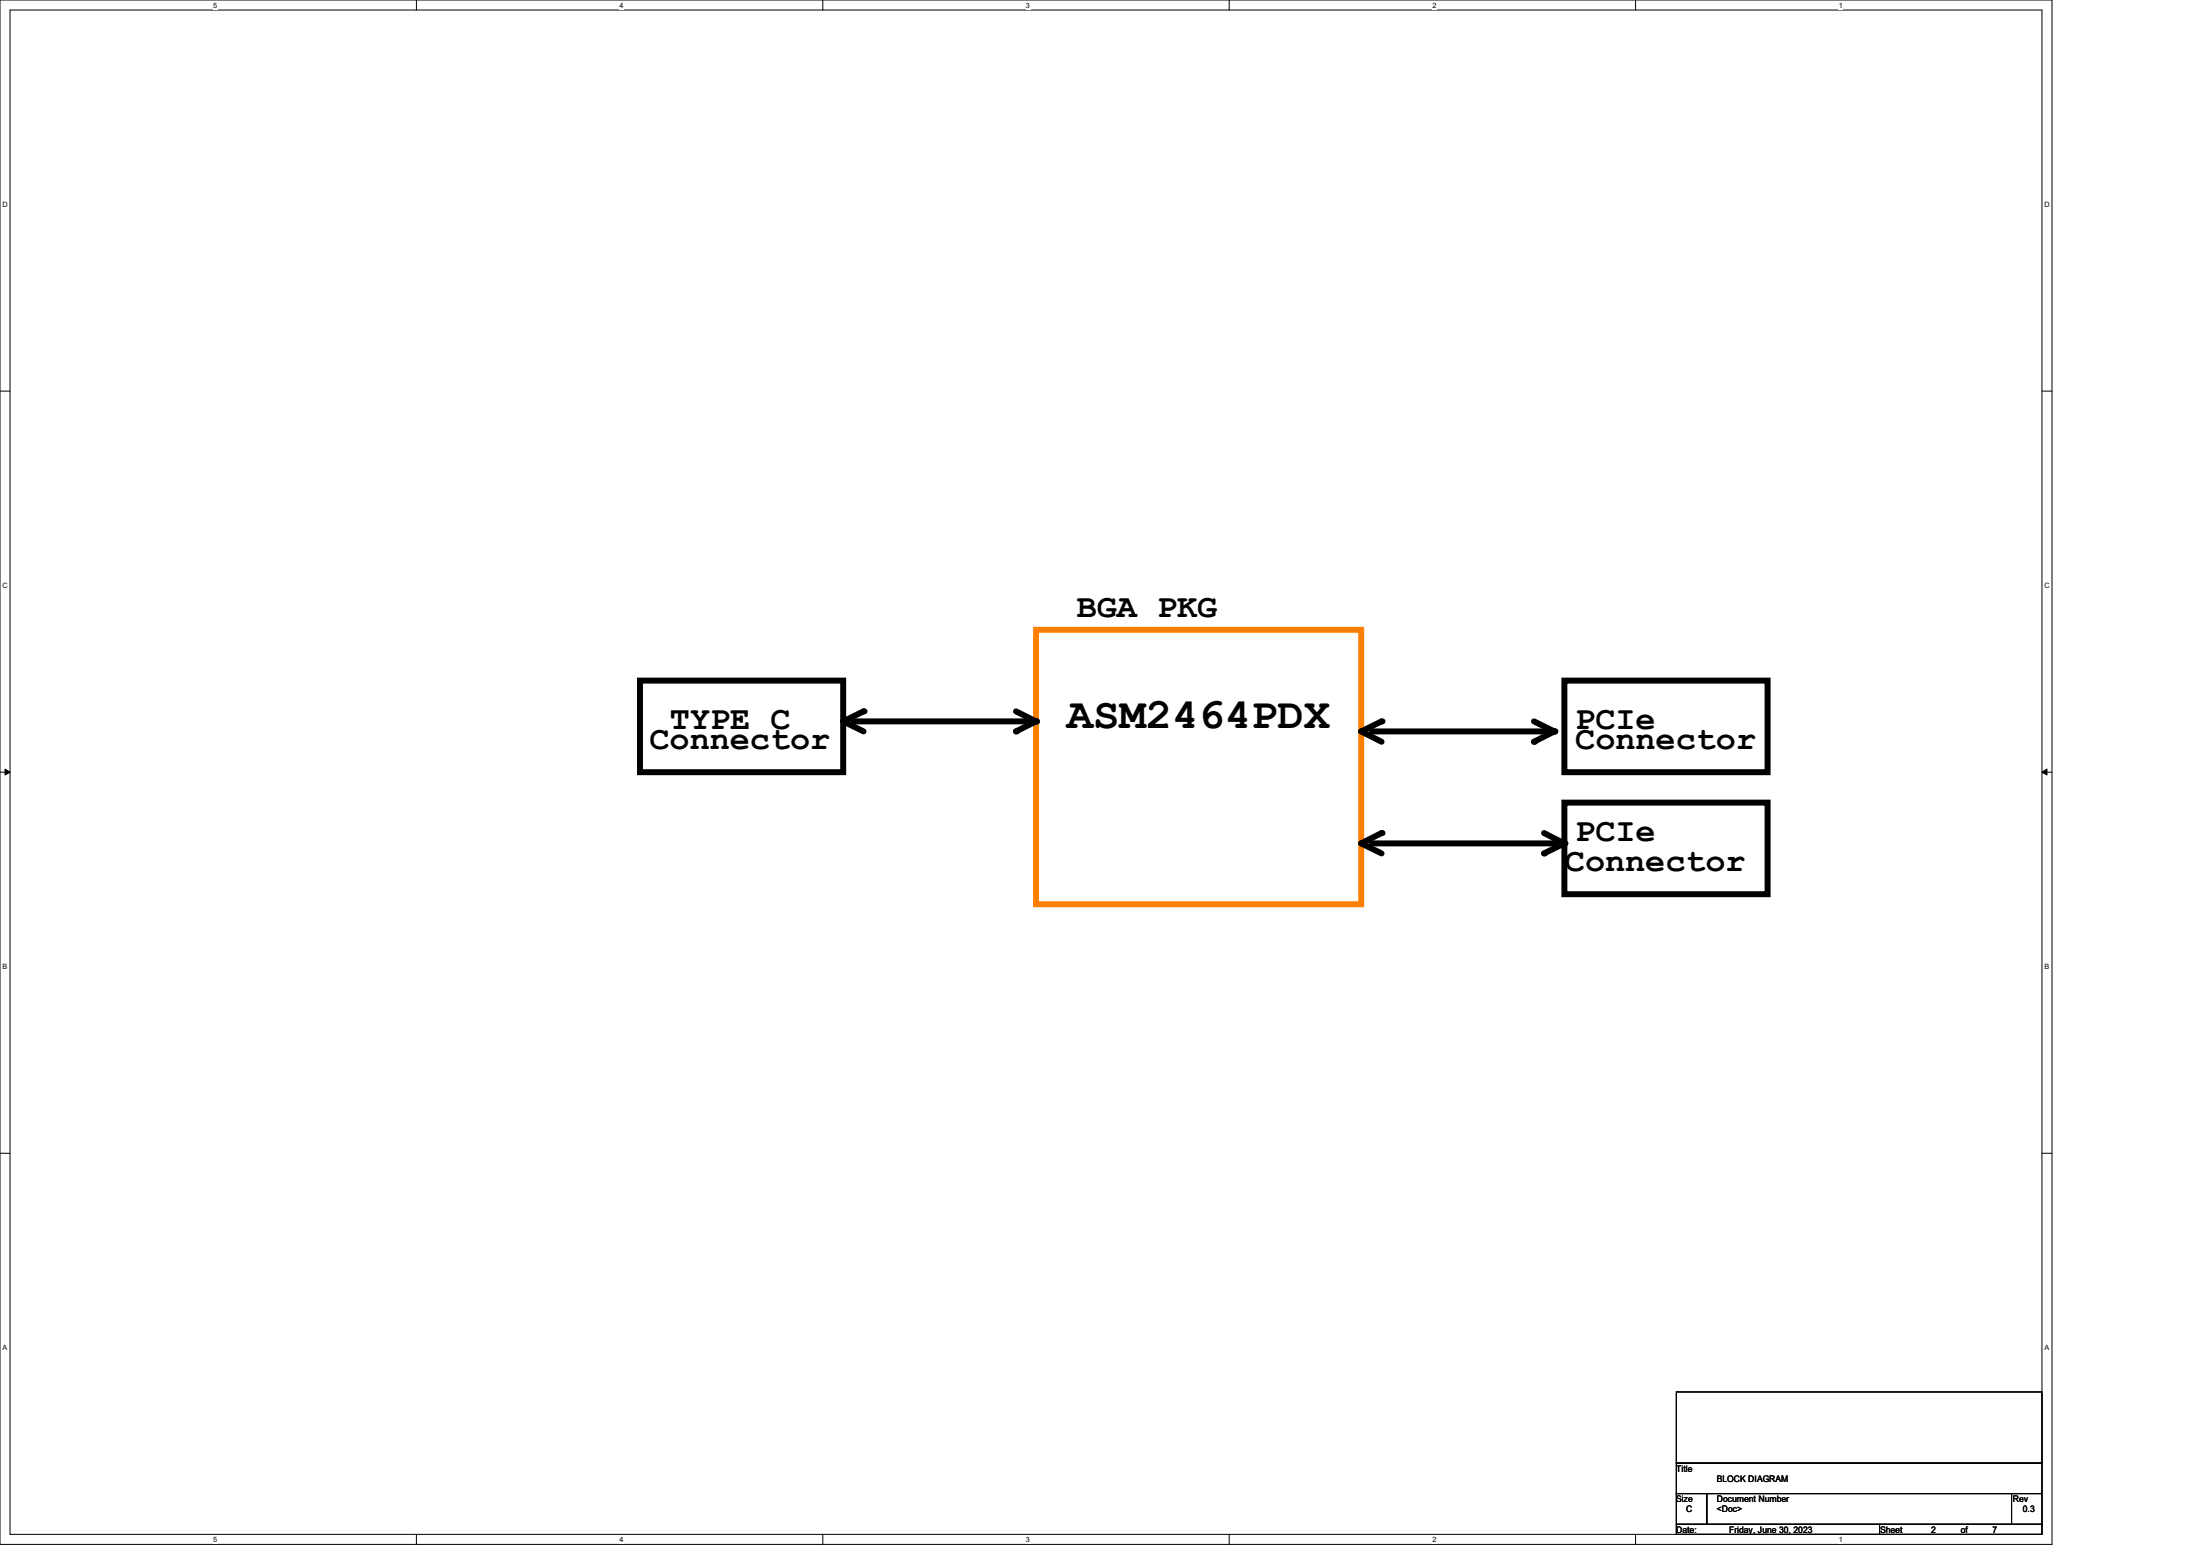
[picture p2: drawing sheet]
<svg xmlns="http://www.w3.org/2000/svg" width="297mm" height="210mm" viewBox="0 0 297 210" stroke-linecap="round" stroke-linejoin="round" font-family="sans-serif">
<path d="M0 0h277v208.4h-277zM1.4 1.4h274.3v205.7h-274.3z" fill="none" stroke="#000" stroke-width=".14"/>
<g fill="#fff">
<path d="M28.8 .1h.5v1.1h-.5z"/>
<path d="M28.8 207.2h.5v1.1h-.5z"/>
</g>
<path d="M56.2 0v1.4M56.2 207.1v1.3" fill="none" stroke="#000" stroke-width=".14"/>
<g fill="#fff">
<path d="M83.7 .1h.5v1.1h-.5z"/>
<path d="M83.7 207.2h.5v1.1h-.5z"/>
</g>
<path d="M111.1 0v1.4M111.1 207.1v1.3" fill="none" stroke="#000" stroke-width=".14"/>
<g fill="#fff">
<path d="M138.5 .1h.6v1.1h-.6z"/>
<path d="M138.5 207.2h.6v1.1h-.6z"/>
</g>
<path d="M165.9 0v1.4M165.9 207.1v1.3" fill="none" stroke="#000" stroke-width=".14"/>
<g fill="#fff">
<path d="M193.4 .1h.5v1.1h-.5z"/>
<path d="M193.4 207.2h.5v1.1h-.5z"/>
</g>
<path d="M220.8 0v1.4M220.8 207.1v1.3" fill="none" stroke="#000" stroke-width=".14"/>
<g fill="#fff">
<path d="M248.2 .1h.6v1.1h-.6z"/>
<path d="M248.2 207.2h.6v1.1h-.6z"/>
<path d="M.3 27.1h.8v1.1h-.8z"/>
<path d="M276 27.1h.7v1.1h-.7z"/>
<path d="M.3 78.5h.8v1.1h-.8z"/>
<path d="M276 78.5h.7v1.1h-.7z"/>
</g>
<path d="M0 52.8h1.4M275.7 52.8h1.3" fill="none" stroke="#000" stroke-width=".14"/>
<g fill="#fff">
<path d="M.3 129.9h.7v1.1h-.7z"/>
<path d="M276 129.9h.6v1.1h-.6z"/>
</g>
<path d="M0 104.2h1.4M275.7 104.2h1.3" fill="none" stroke="#000" stroke-width=".14"/>
<path d="M.7 103.8l.7 .4-.7 .4zM275.7 104.2l.7-.4v.8z" fill="#000" stroke="#000" stroke-width=".14"/>
<g fill="#fff">
<path d="M.3 181.4h.7v1.1h-.7z"/>
<path d="M276 181.4h.6v1.1h-.6z"/>
</g>
<path d="M0 155.7h1.4M275.7 155.7h1.3M226.3 187.9h49.4v9.6h-49.4zM226.3 197.5h49.4v4.1h-49.4zM226.3 201.6h4.1v4.1h-4.1zM226.3 205.7h27.4v1.4h-27.4zM230.4 201.6h41.2v4.1h-41.2zM253.7 205.7h22v1.4h-22zM271.6 201.6h4.1v4.1h-4.1z" fill="none" stroke="#000" stroke-width=".14"/>
<path d="M139.9 85h43.9v37h-43.9z" fill="none" stroke="#ff8000" stroke-width=".8"/>
<g fill="none" stroke="#000" stroke-width=".8">
<path d="M86.4 91.9h27.4v12.3h-27.4zM115.2 97.4h24.7M116.6 96l-2.8 1.4 2.8 1.3M137.2 96l2.7 1.4M139.9 97.4l-2.7 1.3M185.2 98.7h24.6M186.5 97.4l-2.7 1.3 2.7 1.4M207.1 97.4l2.7 1.3M209.8 98.7l-2.7 1.4M211.2 91.9h27.4v12.3h-27.4zM185.2 113.8h26M186.5 112.4l-2.7 1.4 2.7 1.4"/>
<path d="M208.4 112.4l2.8 1.4M211.2 113.8l-2.8 1.4M211.2 108.3h27.4v12.4h-27.4z"/>
</g>
<g fill="#000">
<circle cx="113.8" cy="97.4" r=".4"/>
<circle cx="116.6" cy="96" r=".4"/>
<circle cx="137.2" cy="98.7" r=".4"/>
<circle cx="139.9" cy="97.4" r=".4"/>
<circle cx="183.8" cy="98.7" r=".4"/>
<circle cx="186.5" cy="97.4" r=".4"/>
<circle cx="209.8" cy="98.7" r=".4"/>
<circle cx="183.8" cy="113.8" r=".4"/>
<circle cx="186.5" cy="112.4" r=".4"/>
<circle cx="207.1" cy="100.1" r=".4"/>
<circle cx="208.4" cy="115.2" r=".4"/>
<circle cx="211.2" cy="113.8" r=".4"/>
</g>
<text font-size="5.9" x="144" y="98.2">ASM2464PDX</text>
<g font-size="4.5">
<text x="145.4" y="83.3">BGA PKG</text>
<text x="87.7" y="101.1">Connector</text>
<text x="90.4" y="98.4">TYPE C</text>
<text x="212.7" y="101.1">Connector</text>
<text x="212.7" y="98.4">PCIe</text>
<text x="212.7" y="113.5">PCIe</text>
<text x="211.3" y="117.6">Connector</text>
</g>
<g font-size="1.2">
<text x="226.3" y="198.6">Title</text>
<text x="226.3" y="202.7">Size</text>
<text x="231.8" y="200">BLOCK DIAGRAM</text>
<text x="231.8" y="202.7">Document Number</text>
<text x="271.7" y="202.7">Rev</text>
<text x="226.3" y="206.9">Date:</text>
<text x="227.6" y="204.1">C</text>
<text x="231.8" y="204.1">&lt;Doc&gt;</text>
<text x="233.4" y="206.9">Friday, June 30, 2023</text>
<text x="253.8" y="206.9">Sheet</text>
<text x="260.7" y="206.9">2</text>
<text x="264.7" y="206.9">of</text>
<text x="269" y="206.9">7</text>
<text x="273.1" y="204.1">0.3</text>
</g>
<g font-size="1">
<text x="28.8" y="1">5</text>
<text x="83.7" y="1">4</text>
<text x="138.5" y="1">3</text>
<text x="193.4" y="1">2</text>
<text x="248.2" y="1">1</text>
<text x=".3" y="27.9">D</text>
<text x="276" y="27.9">D</text>
<text x=".3" y="79.4">C</text>
<text x="276" y="79.4">C</text>
<text x=".3" y="130.8">B</text>
<text x="276" y="130.8">B</text>
<text x=".3" y="182.2">A</text>
<text x="276" y="182.2">A</text>
<text x="28.8" y="208.1">5</text>
<text x="83.7" y="208.1">4</text>
<text x="138.5" y="208.1">3</text>
<text x="193.4" y="208.1">2</text>
<text x="248.2" y="208.1">1</text>
</g>
</svg>
